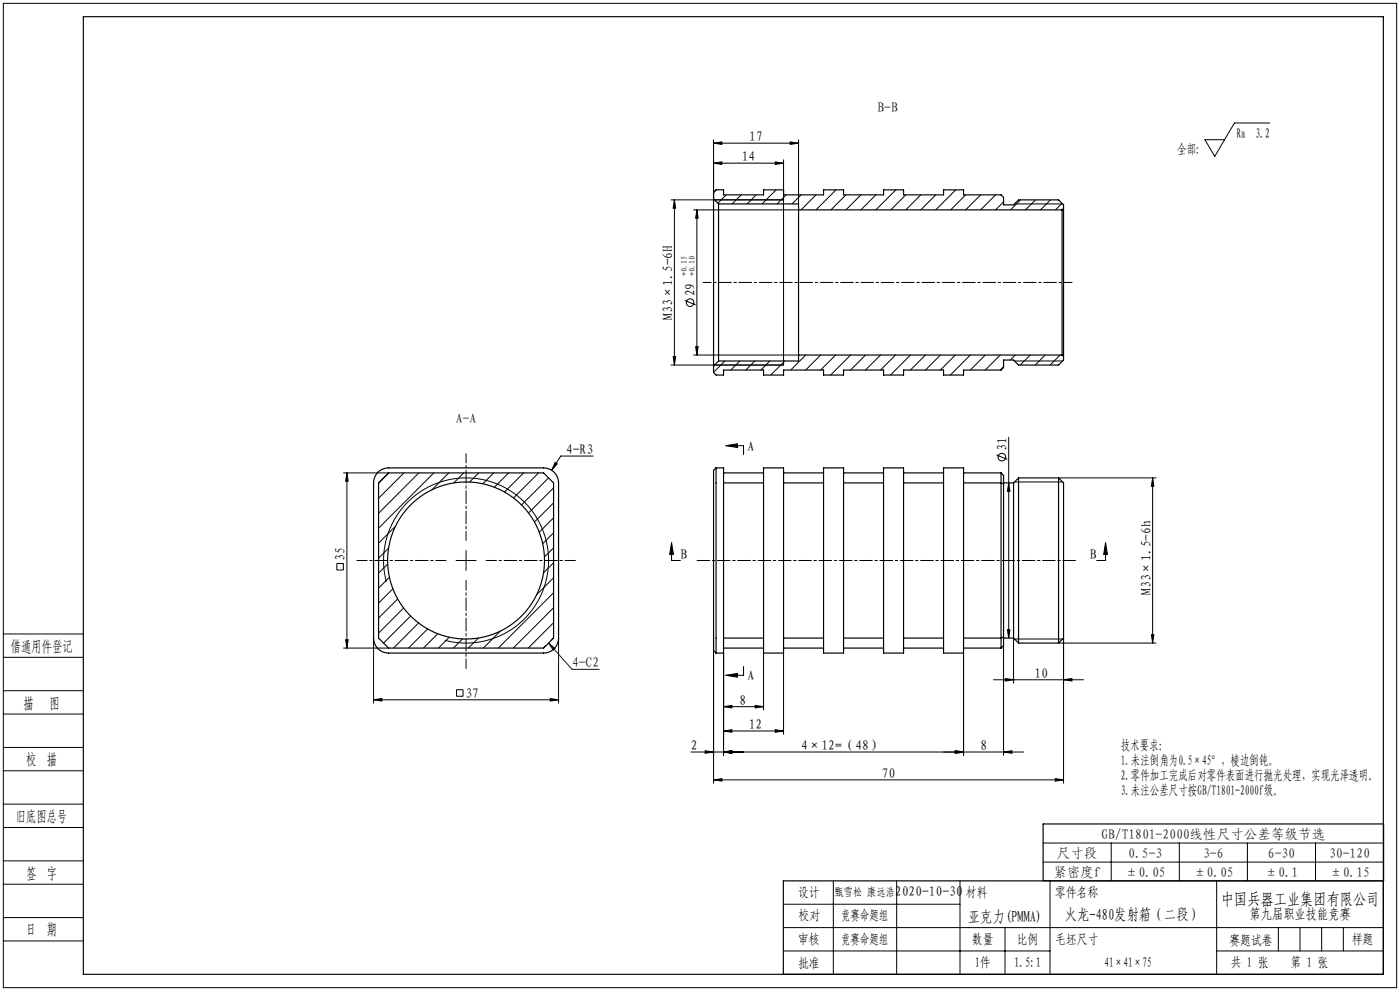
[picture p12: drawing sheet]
<svg xmlns="http://www.w3.org/2000/svg" width="420mm" height="297mm" viewBox="0 0 420 297" stroke-linecap="round" stroke-linejoin="round" font-family="sans-serif">
<g fill="none" stroke="#000" stroke-width=".3">
<path d="M1 1h418v295h-418zM380.9 36.9h-10.6l-5.9 10-2.9-5h5.9M201.3 59.9h33.8M202.3 59.9l.4 2.5h-.8zM202.3 59.9v49.5M214.1 48.9l2.5-.4v.8zM214.1 48.9h21M214.1 42.9l2.5-.4v.8zM214.1 41.9v17.7M214.1 42.9h25.5M232.6 48.5l2.5 .4-2.5 .4zM235.1 47.9v61.5h-33.8"/>
<path d="M237.1 42.5l2.5 .4-2.5 .4zM239.6 41.9v19.2M208.1 62.9h31.5M209.1 62.9v43.5M209.1 62.9l.3 2.5h-.7zM304.4 61.1h14.4M205.4 90.1l3.3 1.3M201.9 106.9h.8l-.4 2.5zM208.1 106.4h31.5M208.7 103.9h.7l-.3 2.5zM304.4 108.2h14.4M166.5 138.6l.7 .4-1.7 1.9z"/>
<path d="M178 136.7h-9.8l-2.7 4.2M217.7 133.6l3.5-.6v1.1zM217.7 133.6h5.4v2.6M298.9 136.4l3.3 1.3M302.6 131v60.2M103.1 141.7h13.5M104.1 141.7l.3 2.5h-.7zM104.1 141.7v52.5M302.6 144.7l.4 2.5h-.8zM304.4 144.4h14.4M317.6 143.2h29.2M345.8 143.2v49.5"/>
<path d="M345.8 143.2l.4 2.5h-.8zM101.1 168.9h1.9v1.9h-1.9zM115.9 174.4a24.8 24.8 0 0 1 21.8-31.1 24.8 24.8 0 0 1 26.8 26.8 24.8 24.8 0 0 1-31.1 21.8M136.8 168h6M139.8 165v6M201.5 162.7l.5 3.5h-1.1zM201.5 162.7v5.3h2.6M331.7 162.7l.5 3.5h-1.1zM331.7 162.7v5.3h-2.7M1 197h24M1 190h24M103.1 194.2h13.5"/>
<path d="M103.7 191.7h.7l-.3 2.5zM112.1 191.2v19.5M167.6 191.2v19.5M214.1 191.2v43.5M217.1 195.7v30.7M223.1 199.7v2.7h-5.4M229.1 195.7v17.1M235.1 195.7v24.4M289.1 195.7v30.7M301.1 193.5v32.9M302.2 188.7h.8l-.4 2.5zM304.1 191.2v13.5"/>
<path d="M304.4 191.5h14.4M317.6 192.7h29.2M319.1 191.2v43.5M345.4 190.2h.8l-.4 2.5zM1 214h24M1 207h24M112.1 209.7l2.5-.3v.7zM112.1 209.7h55.5M137 206.7h1.9v2h-1.9zM165.1 209.4l2.5 .3-2.5 .4zM217.1 211.8l2.5-.4v.8zM217.1 211.8h12"/>
<path d="M217.1 219.1l2.5-.4v.7zM217.1 219.1h18M217.7 202.4l3.5-.6v1.1zM226.6 211.4l2.5 .4-2.5 .4zM232.6 218.7l2.5 .4-2.5 .3zM298.1 203.7h27M301.6 203.4l2.5 .3-2.5 .4zM319.1 203.7l2.5-.3v.7zM1 231h24M1 224h24M211.6 225l2.5 .4-2.5 .4zM214.1 233.7l2.5-.3v.7z"/>
<path d="M214.1 233.7h105M217.1 225.4l2.5-.4v.8zM286.6 225l2.5 .4-2.5 .4zM301.1 225.4l2.5-.4v.8zM307.1 225.4h-99.8M316.6 233.4l2.5 .3-2.5 .4zM1 258h24M1 248h24M1 241h24M312.9 258.4h102.2M312.9 252.7h102.2M333.4 252.7v11.3"/>
<path d="M353.8 252.7v11.3M374.2 252.7v11.3M394.7 252.7v11.3M1 275h24M1 265h24M235 271h53M235 278h180M250 264v28M269 264v28M288 264v28M301.5 278v14M315 264v28"/>
<path d="M365 264v28M383.5 278v7M390 278v7M396.5 278v7M403 278v7M1 282h24M235 285h80M365 285h50"/>
<circle cx="207" cy="90.7" r="1.14"/>
<circle cx="300.6" cy="137" r="1.14"/>
</g>
<path d="M164.6 192.7l1.9 1.6-.5 .5zM164.6 192.7l7 7.9h8.2" fill="none" stroke="#191924" stroke-width=".3"/>
<path d="M25 5h390v287h-390zM312.9 264v-17.1h102.2v17.1h-180.1v28" fill="none" stroke="#000" stroke-width=".35"/>
<path d="M139.8 162v-26" fill="none" stroke="#000" stroke-width=".3" stroke-dasharray="3.8 .8 .8 .8" stroke-dashoffset="1.1"/>
<path d="M133.8 168h-26.8M145.8 168h26.8" fill="none" stroke="#000" stroke-width=".3" stroke-dasharray="3.8 .8 .8 .8" stroke-dashoffset=".7"/>
<path d="M139.8 174v26.4" fill="none" stroke="#000" stroke-width=".3" stroke-dasharray="3.8 .8 .8 .8" stroke-dashoffset=".9"/>
<path d="M323 168h-114.2" fill="none" stroke="#000" stroke-width=".3" stroke-dasharray="3.8 .8 .8 .8" stroke-dashoffset="-.3"/>
<path d="M210.9 84.7h110.7" fill="none" stroke="#000" stroke-width=".3" stroke-dasharray="3.8 .8 .8 .8" stroke-dashoffset="1.4"/>
<g fill="#000">
<path d="M214.1 42.9l2.5-.4v.8zM237.1 42.5l2.5 .4-2.5 .4z"/>
<path d="M232.6 48.5l2.5 .4-2.5 .4zM214.1 48.9l2.5-.4v.8z"/>
<path d="M209.1 62.9l.3 2.5h-.7zM208.7 103.9h.7l-.3 2.5z"/>
<path d="M201.9 106.9h.8l-.4 2.5zM202.3 59.9l.4 2.5h-.8z"/>
<path d="M217.7 133.6l3.5-.6v1.1zM217.7 202.4l3.5-.6v1.1z"/>
<path d="M302.6 144.7l.4 2.5h-.8zM302.2 188.7h.8l-.4 2.5zM104.1 141.7l.3 2.5h-.7zM103.7 191.7h.7l-.3 2.5z"/>
<path d="M331.7 162.7l.5 3.5h-1.1zM201.5 162.7l.5 3.5h-1.1z"/>
<path d="M345.4 190.2h.8l-.4 2.5zM345.8 143.2l.4 2.5h-.8z"/>
<path d="M226.6 211.4l2.5 .4-2.5 .4zM217.1 211.8l2.5-.4v.8zM301.1 225.4l2.5-.4v.8zM286.6 225l2.5 .4-2.5 .4zM319.1 203.7l2.5-.3v.7zM301.6 203.4l2.5 .3-2.5 .4z"/>
<path d="M211.6 225l2.5 .4-2.5 .4zM217.1 225.4l2.5-.4v.8zM217.1 225.4l2.5-.4v.8zM286.6 225l2.5 .4-2.5 .4zM217.1 219.1l2.5-.4v.7zM232.6 218.7l2.5 .4-2.5 .3zM214.1 233.7l2.5-.3v.7zM316.6 233.4l2.5 .3-2.5 .4zM112.1 209.7l2.5-.3v.7zM165.1 209.4l2.5 .3-2.5 .4zM166.5 138.6l-1 2.3 1.7-1.9z"/>
</g>
<path d="M164.6 192.7l1.9 1.6-.5 .5z" fill="#191924"/>
<g fill="none" stroke="#000" stroke-width=".35">
<path d="M214.1 59.6v50.1M214.1 59.6v-1.9l.7-.8h2.3v1.5h12v-1.5h6v1.5h12v-1.5h6v1.5h12v-1.5h6v1.5h12v-1.5h6v1.5h11.2l.8 .8v2.2h3l1.5-1.5h12l1.5 1.5v1.1M214.1 59.6l1.5 1.5M215.6 61.1v47.1M215.6 61.1h24v1.8M239.6 62.9v43.5M239.6 62.9h79M318.6 62.9v43.5M319.1 62.5v44.4M319.1 62.5l-.5 .4M215.6 108.2l-1.5 1.5M239.6 106.4v1.8h-24"/>
<path d="M239.6 106.4h79M318.6 106.4l.5 .5M319.1 106.9v1l-1.5 1.5h-12l-1.5-1.5h-3v2.3l-.8 .7h-11.2v1.5h-6v-1.5h-12v1.5h-6v-1.5h-12v1.5h-6v-1.5h-12v1.5h-6v-1.5h-12v1.5h-2.3l-.7-.7v-2M113.2 141.8l1.5-1.2 1.9-.4h46.5a4.5 4.5 0 0 1 4.5 4.5v46.5a4.5 4.5 0 0 1-4.5 4.5h-46.5a4.5 4.5 0 0 1-4.5-4.5v-46.5l.2-1.2zM113.6 144.7l3-3h46.5l3 3v46.5l-3 3h-46.5l-3-3zM214.8 140.2l-.7 .8v54l.7 .7M214.8 140.2v55.5M214.8 140.2h2.3v4.5M217.1 144.7h12M217.1 144.7v46.5M217.1 141.7h12M229.1 144.7v-4.5h6v4.5"/>
<path d="M229.1 144.7v46.5M235.1 144.7h12M235.1 144.7v46.5M235.1 141.7h12M247.1 144.7v-4.5h6v4.5M247.1 144.7v46.5M253.1 144.7h12M253.1 144.7v46.5M253.1 141.7h12M265.1 144.7v-4.5h6v4.5M265.1 144.7v46.5M271.1 144.7h12"/>
<path d="M271.1 144.7v46.5M271.1 141.7h12M283.1 144.7v-4.5h6v4.5M283.1 144.7v46.5M289.1 144.7h11.2l.8 .3M289.1 144.7v46.5M289.1 141.7h11.2M300.3 141.7v52.5M300.3 141.7l.8 .8v51l-.8 .7M301.1 144.7h3M304.1 144.7v46.5M305.6 143.2v49.5"/>
<path d="M305.6 143.2l-1.5 1.5M305.6 143.2h12M317.6 143.2v49.5M317.6 143.2l1.5 1.5v46.5l-1.5 1.5M217.1 191.2v4.5h-2.3M217.1 191.2h12M217.1 194.2h12M229.1 191.2v4.5h6v-4.5M235.1 191.2h12M235.1 194.2h12M247.1 191.2v4.5h6v-4.5M253.1 191.2h12"/>
<path d="M253.1 194.2h12M265.1 191.2v4.5h6v-4.5M271.1 191.2h12M271.1 194.2h12M283.1 191.2v4.5h6v-4.5M289.1 194.2h11.2M301.1 190.9l-.8 .3h-11.2M301.1 191.2h3M304.1 191.2l1.5 1.5M305.6 192.7h12"/>
<circle cx="139.8" cy="168" r="23.5"/>
</g>
<g fill="none" stroke="#000" stroke-width=".3">
<path d="M214.9 56.9l-.8 .8M217.9 58.4l-2.5 2.5M222.4 58.4l-2.8 2.7M226.8 58.4l-2.7 2.7M232.8 56.9l-4.2 4.2M235.8 58.4l-2.7 2.7M240.3 58.4l-2.7 2.7M244.8 58.4l-4.5 4.5M250.8 56.9l-6 6M253.8 58.4l-4.5 4.5M258.3 58.4l-4.5 4.5M262.8 58.4l-4.5 4.5"/>
<path d="M268.8 56.9l-6 6M271.7 58.4l-4.5 4.5M276.2 58.4l-4.5 4.5M280.7 58.4l-4.5 4.5M286.7 56.9l-6 6M289.7 58.4l-4.5 4.5M294.2 58.4l-4.5 4.5M298.7 58.4l-4.5 4.5M306.2 59.9l-3 3M310.7 59.9l-3 3M315.1 59.9l-3 3M301.1 60.5l-2.4 2.4"/>
<path d="M318.6 60.9l-2 2M217.5 108.2l-3.4 3.4M222 108.2l-2.8 2.7M226.5 108.2l-2.8 2.7M230.9 108.2l-2.7 2.7M235.4 108.2l-4.2 4.2M241.7 106.4l-4.5 4.5M246.2 106.4l-4.5 4.5M250.7 106.4l-4.5 4.5M255.2 106.4l-6 6M259.7 106.4l-4.5 4.5M264.2 106.4l-4.5 4.5"/>
<path d="M268.6 106.4l-4.5 4.5M273.1 106.4l-6 6M277.6 106.4l-4.5 4.5M282.1 106.4l-4.5 4.5M286.6 106.4l-4.5 4.5M291.1 106.4l-6 6M295.6 106.4l-4.5 4.5M300.1 106.4l-4.5 4.5M301.1 109.9l-1 1M304.6 106.4l-1.5 1.5M309.1 106.4l-3 3M313.5 106.4l-3 3"/>
<path d="M318 106.4l-3 3M116.7 141.7l-3.1 3.1M118.6 157.7l-5 5.1M121.2 141.7l-7.6 7.6M125.7 141.7l-12.1 12.1M130.1 141.7l-16.5 16.6M134.6 141.7l-5 5.1M139.1 141.7l-3 3M143.6 141.7l-2.7 2.8M148.1 141.7l-3.3 3.3M152.6 141.7l-4.3 4.3M157.1 141.7l-5.7 5.8"/>
<path d="M161.6 141.7l-7.5 7.5M164.6 143.2l-8.1 8.1M166.1 146.2l-7.5 7.5M166.1 150.7l-5.8 5.7M166.1 155.2l-4.3 4.3M166.1 159.7l-3.3 3.2M116.3 169l-2.7 2.8M116.6 164.3l-3 3M116.8 173l-3.2 3.3M117.9 176.5l-4.3 4.3M119.3 179.5l-5.7 5.7M166.1 164.2l-2.8 2.7"/>
<path d="M166.1 168.7l-3 3M166.1 173.2l-5.1 5M166.1 177.6l-16.6 16.6M121.1 182.2l-7.5 7.5M123.2 184.6l-8.1 8.1M125.6 186.7l-7.5 7.5M128.3 188.5l-5.8 5.7M131.3 189.9l-4.3 4.3M134.8 191l-3.3 3.2M138.8 191.5l-2.8 2.7M143.5 191.2l-3 3M150.1 189.2l-5.1 5"/>
<path d="M163.7 193.5l-.7 .7M166.1 182.1l-12.1 12.1M166.1 186.6l-7.6 7.6M166.1 191.1l-.8 .8"/>
</g>
<text font-size="4.9" x="366.3" y="271.1">中国兵器工业集团有限公司</text>
<g font-size="4.7">
<text x="3.2" y="195.3">借通用件登记</text>
<text x="7.1" y="212.3">描</text>
<text x="14.8" y="212.3">图</text>
<text x="7.9" y="229.3">校 描</text>
<text x="4.7" y="246.3">旧底图总号</text>
<text x="7.9" y="263.3">签 字</text>
<text x="319.4" y="275.8">火龙-480发射箱（二段）</text>
<text x="7.9" y="280.2">日 期</text>
<text x="290.4" y="276.2">亚克力(PMMA)</text>
</g>
<text font-size="4.2" x="374.8" y="275.5">第九届职业技能竞赛</text>
<g font-size="4.1" fill="#191924">
<text x="263.2" y="33.6">B-B</text>
<text x="136.8" y="126.8">A-A</text>
<text x="171.6" y="200">4-C2</text>
<text x="330.4" y="251.5">GB/T1801-2000线性尺寸公差等级节选</text>
<text x="317" y="257.2">尺寸段</text>
<text x="338.5" y="257.2">0.5-3</text>
<text x="361" y="257.2">3-6</text>
<text x="380.4" y="257.2">6-30</text>
<text x="398.8" y="257.2">30-120</text>
<text x="316" y="262.9">紧密度f</text>
<text x="337.5" y="262.9">±0.05</text>
<text x="357.9" y="262.9">±0.05</text>
<text x="379.4" y="262.9">±0.1</text>
<text x="398.8" y="262.9">±0.15</text>
</g>
<g font-size="4.1">
<text x="371" y="41.3">Ra 3.2</text>
<text x="224.8" y="42.3">17</text>
<text x="353.2" y="46.3">全部:</text>
<text x="222.5" y="48.3">14</text>
<text x="208.5" y="88.8" transform="rotate(-90 208.5 88.8)">29</text>
<text x="201.7" y="95.9" transform="rotate(-90 201.7 95.9)">M33×1.5-6H</text>
<text x="169.8" y="136.1">4-R3</text>
<text x="224.3" y="135">A</text>
<text x="302" y="135.1" transform="rotate(-90 302 135.1)">31</text>
<text x="204.1" y="167.4">B</text>
<text x="326.9" y="167.4">B</text>
<text x="103.5" y="168.2" transform="rotate(-90 103.5 168.2)">35</text>
<text x="345.2" y="178.3" transform="rotate(-90 345.2 178.3)">M33×1.5-6h</text>
<text x="224.3" y="203.9">A</text>
<text x="310.4" y="203.2">10</text>
<text x="139.6" y="209.2">37</text>
<text x="221.9" y="211.2">8</text>
<text x="224.6" y="218.5">12</text>
<text x="207.3" y="224.8">2</text>
<text x="240.3" y="224.8">4×12=（48）</text>
<text x="294.2" y="224.8">8</text>
<text x="336.3" y="224.7">技术要求：</text>
<text x="264.5" y="233.2">70</text>
<text x="336.3" y="229.2">1.未注倒角为0.5×45°，棱边倒钝。</text>
<text x="336.3" y="233.7">2.零件加工完成后对零件表面进行抛光处理，实现光泽透明。</text>
<text x="336.3" y="238.2">3.未注公差尺寸按GB/T1801-2000f级。</text>
<text x="239.4" y="268.7">设计</text>
<text x="268.5" y="268.5">2020-10-30</text>
<text x="289.8" y="268.8">材料</text>
<text x="316.6" y="268.8">零件名称</text>
<text x="239.5" y="275.8">校对</text>
<text x="252.3" y="275.7">竞赛命题组</text>
<text x="239.4" y="282.8">审核</text>
<text x="252.3" y="282.8">竞赛命题组</text>
<text x="291.6" y="282.9">数量</text>
<text x="305.1" y="282.9">比例</text>
<text x="316.6" y="282.9">毛坯尺寸</text>
<text x="368.8" y="283.2">赛题试卷</text>
<text x="405.5" y="283">样题</text>
<text x="239.4" y="290.1">批准</text>
<text x="292.4" y="289.8">1件</text>
<text x="304.2" y="289.8">1.5:1</text>
<text x="331.3" y="289.8">41×41×75</text>
<text x="369.2" y="289.9">共 1 张</text>
<text x="387.1" y="289.9">第 1 张</text>
</g>
<text font-size="3.5" x="250.4" y="268.6">甄雪松 康远浩</text>
<g font-size="2.4">
<text x="206" y="82.7" transform="rotate(-90 206 82.7)">+0.15</text>
<text x="208.5" y="82.7" transform="rotate(-90 208.5 82.7)">+0.10</text>
</g>
</svg>
